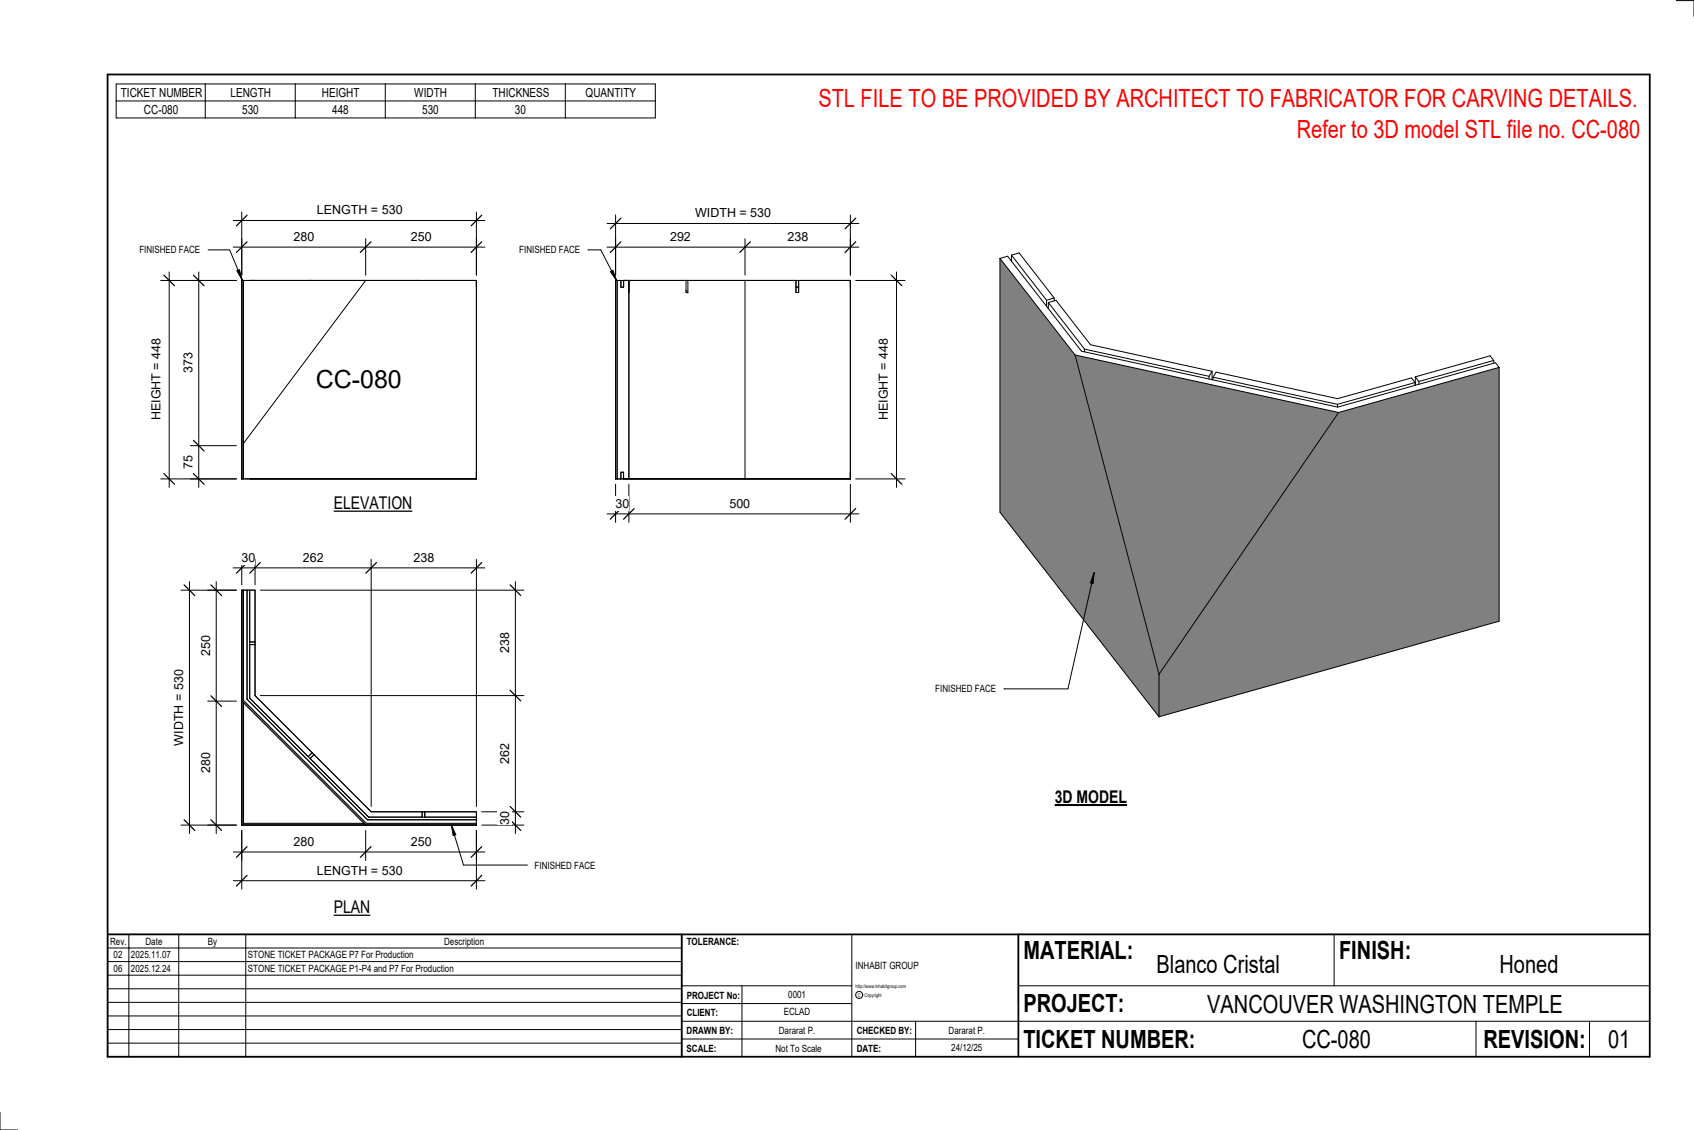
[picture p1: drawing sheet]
<svg xmlns="http://www.w3.org/2000/svg" width="914mm" height="610mm" viewBox="0 0 914 610" stroke-linecap="round" stroke-linejoin="round" font-family="sans-serif">
<g fill="#7c7c7c">
<path d="M130 378l1 1v65h65l1 1h-67z"/>
<path d="M130 318h1v60l67 66h59v1h-60l-67-67z"/>
</g>
<path d="M130 318h8v57l62 63h57v7h-127zM131 318v60l67 66h59M133 318v59l65 65h59M135 318v59l64 64h58M135 348h3M135 346h3M168 406l-2 2M170 407l-3 2M228 438v3M229 438v3M196 444h-65v-65l-1-1 67 67" fill="none" stroke="#000" stroke-width=".54"/>
<path d="M332 151h1v107h-1z" fill="#7c7c7c"/>
<path d="M332 151h127v107h-127zM333 151v107M335 151v4h2v-4M339 151v107M370 151v7h1M370 156l1 2M371 151v7M402 151v107M430 151v7h1v-7M430 155h1M335 258v-3h2v3" fill="none" stroke="#000" stroke-width=".54"/>
<path d="M130 151h1v107h-1z" fill="#7c7c7c"/>
<path d="M130 151h127v107h-127zM131 151v107M197 151l-66 88" fill="none" stroke="#000" stroke-width=".54"/>
<g fill="#808080">
<path d="M540 139l40 53 46 172v23l-86-111z"/>
<path d="M723 223l86-25v137l-183 52v-23z"/>
<path d="M580 192l143 31-97 141z"/>
</g>
<g fill="none" stroke="#000" stroke-width=".54">
<path d="M540 139v137l86 111M540 139l40 53M540 139l4-1 40 51 138 31M546 138l4-2 19 25M546 138v3M546 138l19 24M565 162v3M566 163l4-1 19 24 65 14M566 163l19 25M566 163v3M569 161v1M569 161l-4 1"/>
<path d="M580 192l143 31M580 192l46 172M585 188l68 15M585 188v2M806 194l-2-2-40 11M806 194v2M806 194l-40 12M809 198v137l-183 52M809 198l-86 25M809 198l-2-2-85 24M653 203v1M654 200v5"/>
<path d="M654 200l-1 3M655 203l1-2 66 14 40-11 2 2M655 203l67 15M655 203v2M722 218v2M764 206l-42 12M764 206v2M764 203v5M764 203l2 3M766 206v1M723 223l-97 141M626 364v23"/>
<path d="M130 448v32M257 448v32M126 475h136"/>
</g>
<path d="M133 472l-5 6M260 472l-6 6" fill="none" stroke="#000" stroke-width=".67"/>
<path d="M171 466h46v7h-46z" fill="#fff"/>
<path d="M98 318h30M102 314v136M98 445h30" fill="none" stroke="#000" stroke-width=".54"/>
<path d="M99 316l6 5M99 442l6 6" fill="none" stroke="#000" stroke-width=".67"/>
<path d="M93 361h7v41h-7z" fill="#fff"/>
<path d="M141 318h142M278 314v136M141 375h142M260 438h23M260 445h23" fill="none" stroke="#000" stroke-width=".54"/>
<path d="M275 316l6 5M275 372l6 6M275 435l6 6M275 442l6 6" fill="none" stroke="#000" stroke-width=".67"/>
<g fill="#fff">
<path d="M269 341h7v11h-7z"/>
<path d="M269 401h7v11h-7z"/>
<path d="M269 438h7v7h-7z"/>
</g>
<path d="M112 318h16M117 314v136M112 378h16M112 445h16" fill="none" stroke="#000" stroke-width=".54"/>
<path d="M114 316l6 5M114 375l6 6M114 442l6 6" fill="none" stroke="#000" stroke-width=".67"/>
<g fill="#fff">
<path d="M107 343h8v11h-8z"/>
<path d="M107 406h8v11h-8z"/>
</g>
<path d="M126 460h136M130 448v16M197 448v16M257 448v16" fill="none" stroke="#000" stroke-width=".54"/>
<path d="M133 457l-5 5M200 457l-5 5M260 457l-6 5" fill="none" stroke="#000" stroke-width=".67"/>
<g fill="#fff">
<path d="M158 450h11v8h-11z"/>
<path d="M222 450h11v8h-11z"/>
</g>
<path d="M126 306h136M130 302v14M138 302v14M200 302v133M257 302v133" fill="none" stroke="#000" stroke-width=".54"/>
<path d="M133 303l-5 6M141 303l-6 6M203 303l-6 6M260 303l-6 6" fill="none" stroke="#000" stroke-width=".67"/>
<g fill="#fff">
<path d="M130 297h8v8h-8z"/>
<path d="M163 297h11v8h-11z"/>
<path d="M223 297h11v8h-11z"/>
</g>
<path d="M328 277h136M332 261v21M339 261v21M459 261v21" fill="none" stroke="#000" stroke-width=".54"/>
<path d="M335 274l-6 6M342 274l-5 6M462 274l-6 6" fill="none" stroke="#000" stroke-width=".67"/>
<g fill="#fff">
<path d="M332 268h8v7h-8z"/>
<path d="M394 268h11v7h-11z"/>
</g>
<path d="M328 133h136M332 129v19M402 129v19M459 129v19" fill="none" stroke="#000" stroke-width=".54"/>
<path d="M335 130l-6 6M405 130l-6 6M462 130l-6 6" fill="none" stroke="#000" stroke-width=".67"/>
<g fill="#fff">
<path d="M362 124h11v7h-11z"/>
<path d="M425 124h11v7h-11z"/>
</g>
<path d="M332 116v32M459 116v32M328 121h136" fill="none" stroke="#000" stroke-width=".54"/>
<path d="M335 118l-6 5M462 118l-6 5" fill="none" stroke="#000" stroke-width=".67"/>
<path d="M375 111h41v8h-41z" fill="#fff"/>
<path d="M462 151h27M484 147v116M462 258h27" fill="none" stroke="#000" stroke-width=".54"/>
<path d="M481 148l6 6M481 255l6 6" fill="none" stroke="#000" stroke-width=".67"/>
<g fill="#fff">
<path d="M473 183h8v44h-8z"/>
<path d="M170 197h47v15h-47z"/>
</g>
<path d="M103 151h25M107 147v116M103 258h25M103 240h25" fill="none" stroke="#000" stroke-width=".54"/>
<path d="M104 148l6 6M104 238l6 5M104 255l6 6" fill="none" stroke="#000" stroke-width=".67"/>
<g fill="#fff">
<path d="M98 190h7v11h-7z"/>
<path d="M98 246h7v7h-7z"/>
</g>
<path d="M87 151h41M91 147v116M87 258h41" fill="none" stroke="#000" stroke-width=".54"/>
<path d="M88 148l6 6M88 255l6 6" fill="none" stroke="#000" stroke-width=".67"/>
<path d="M80 183h8v44h-8z" fill="#fff"/>
<path d="M126 133h136M130 129v19M197 129v19M257 129v19" fill="none" stroke="#000" stroke-width=".54"/>
<path d="M133 130l-5 6M200 130l-5 6M260 130l-6 6" fill="none" stroke="#000" stroke-width=".67"/>
<g fill="#fff">
<path d="M222 124h11v7h-11z"/>
<path d="M158 124h11v7h-11z"/>
</g>
<path d="M126 119h136M130 114v34M257 114v34" fill="none" stroke="#000" stroke-width=".54"/>
<path d="M133 116l-5 6M260 116l-6 6" fill="none" stroke="#000" stroke-width=".67"/>
<path d="M171 110h46v7h-46z" fill="#fff"/>
<g fill="none" stroke="#000" stroke-width=".54">
<path d="M905 0h9v9M460 504v66M720 504v28M891 504h-341v37M368 532h92M401 532v38M550 532h341M368 551h523M368 541h92M494 551v19M797 551v19M858 551v19"/>
<path d="M368 561h182M0 600v10h10"/>
<circle cx="464" cy="537" r="1.9"/>
</g>
<path d="M58 40h833v530h-833zM58 504h833M368 504v66M550 504v66" fill="none" stroke="#000" stroke-width=".96"/>
<g fill="#fff">
<path d="M652 534h192v15h-192z"/>
<path d="M513 562h17v6h-17z"/>
<path d="M425 533h10v6h-10z"/>
<path d="M423 543h15v6h-15z"/>
<path d="M420 553h20v6h-20z"/>
<path d="M624 513h68v15h-68z"/>
<path d="M809 513h33v15h-33z"/>
<path d="M512 553h20v6h-20z"/>
<path d="M703 553h37v15h-37z"/>
<path d="M442 45h443v16h-443z"/>
<path d="M868 553h12v15h-12z"/>
<path d="M61 512h5v6h-5z"/>
<path d="M61 520h5v6h-5z"/>
</g>
<path d="M63 45h291v19h-291zM63 54h291M111 45v19M159 45v19M208 45v19M257 45v19M305 45v19" fill="none" stroke="#000" stroke-width=".54"/>
<path d="M180 266h43v11h-43z" fill="#fff"/>
<path d="M180 276h43" fill="none" stroke="#000" stroke-width=".69" stroke-linecap="butt"/>
<path d="M180 484h20v11h-20z" fill="#fff"/>
<path d="M180 494h20" fill="none" stroke="#000" stroke-width=".69" stroke-linecap="butt"/>
<path d="M569 424h40v12h-40z" fill="#fff"/>
<path d="M569 434h39" fill="none" stroke="#000" stroke-width="1.1" stroke-linecap="butt"/>
<path d="M58 504h310v66h-310zM58 519h310M58 511h310M70 504v66M96 504v66M133 504v66M58 533h310M58 526h310M58 555h310M58 548h310M58 541h310M58 563h310" fill="none" stroke="#000" stroke-width=".54"/>
<path d="M700 62h187v15h-187z" fill="#fff"/>
<path d="M128 146l1-1 2 6zM330 147l1-1 2 5zM591 309l-1 6-1-1zM244 445l2 5-1 1z" fill="#000"/>
<path d="M112 135h12l7 16M317 135h7l9 16M128 146l1-1 2 6zM330 147l1-1 2 5zM591 309l-1 6-1-1zM591 309l-15 63h-34M244 445l2 5-1 1zM244 445l6 22h35" fill="none" stroke="#000" stroke-width=".54"/>
<g font-size="13.5" fill="#f00">
<text x="442" y="58">STL FILE TO BE PROVIDED BY ARCHITECT TO FABRICATOR FOR CARVING DETAILS.</text>
<text x="700" y="75">Refer to 3D model STL file no. CC-080</text>
</g>
<g font-size="13.5">
<text x="170" y="210">CC-080</text>
<text x="552" y="517">MATERIAL:</text>
<text x="723" y="517">FINISH:</text>
<text x="624" y="525">Blanco Cristal</text>
<text x="809" y="525">Honed</text>
<text x="552" y="546">PROJECT:</text>
<text x="652" y="546">VANCOUVER WASHINGTON TEMPLE</text>
<text x="552" y="565">TICKET NUMBER:</text>
<text x="703" y="565">CC-080</text>
<text x="801" y="565">REVISION:</text>
<text x="868" y="565">01</text>
</g>
<g font-size="9.4">
<text x="180" y="275">ELEVATION</text>
<text x="569" y="433">3D MODEL</text>
<text x="180" y="493">PLAN</text>
</g>
<g font-size="6.7">
<text x="65" y="52">TICKET NUMBER</text>
<text x="124" y="52">LENGTH</text>
<text x="174" y="52">HEIGHT</text>
<text x="224" y="52">WIDTH</text>
<text x="266" y="52">THICKNESS</text>
<text x="316" y="52">QUANTITY</text>
<text x="78" y="61">CC-080</text>
<text x="131" y="61">530</text>
<text x="179" y="61">448</text>
<text x="228" y="61">530</text>
<text x="278" y="61">30</text>
<text x="171" y="116">LENGTH = 530</text>
<text x="375" y="117">WIDTH = 530</text>
<text x="158" y="130">280</text>
<text x="222" y="130">250</text>
<text x="362" y="130">292</text>
<text x="425" y="130">238</text>
<text x="104" y="201" transform="rotate(-90 104 201)">373</text>
<text x="87" y="227" transform="rotate(-90 87 227)">HEIGHT = 448</text>
<text x="479" y="227" transform="rotate(-90 479 227)">HEIGHT = 448</text>
<text x="104" y="253" transform="rotate(-90 104 253)">75</text>
<text x="332" y="274">30</text>
<text x="394" y="274">500</text>
<text x="130" y="303">30</text>
<text x="163" y="303">262</text>
<text x="223" y="303">238</text>
<text x="113" y="354" transform="rotate(-90 113 354)">250</text>
<text x="275" y="352" transform="rotate(-90 275 352)">238</text>
<text x="99" y="402" transform="rotate(-90 99 402)">WIDTH = 530</text>
<text x="275" y="412" transform="rotate(-90 275 412)">262</text>
<text x="113" y="417" transform="rotate(-90 113 417)">280</text>
<text x="275" y="445" transform="rotate(-90 275 445)">30</text>
<text x="158" y="456">280</text>
<text x="222" y="456">250</text>
<text x="171" y="472">LENGTH = 530</text>
</g>
<g font-size="5.4">
<text x="75" y="137">FINISHED FACE</text>
<text x="280" y="137">FINISHED FACE</text>
<text x="505" y="374">FINISHED FACE</text>
<text x="289" y="469">FINISHED FACE</text>
<text x="59" y="510">Rev.</text>
<text x="79" y="510">Date</text>
<text x="112" y="510">By</text>
<text x="240" y="510">Description</text>
<text x="371" y="510">TOLERANCE:</text>
<text x="61" y="517">02</text>
<text x="71" y="517">2025.11.07</text>
<text x="134" y="517">STONE TICKET PACKAGE P7 For Production</text>
<text x="61" y="525">06</text>
<text x="71" y="524">2025.12.24</text>
<text x="134" y="524">STONE TICKET PACKAGE P1-P4 and P7 For Production</text>
<text x="462" y="523">INHABIT GROUP</text>
<text x="371" y="539">PROJECT No:</text>
<text x="425" y="538">0001</text>
<text x="371" y="548">CLIENT:</text>
<text x="423" y="548">ECLAD</text>
<text x="371" y="558">DRAWN BY:</text>
<text x="420" y="558">Dararat P.</text>
<text x="462" y="558">CHECKED BY:</text>
<text x="512" y="558">Dararat P.</text>
<text x="371" y="567">SCALE:</text>
<text x="419" y="567">Not To Scale</text>
<text x="462" y="567">DATE:</text>
<text x="513" y="567">24/12/25</text>
</g>
<g font-size="2.7">
<text x="462" y="533">http://www.inhabitgroup.com</text>
<text x="463" y="538">C</text>
<text x="467" y="538">Copyright</text>
</g>
</svg>
